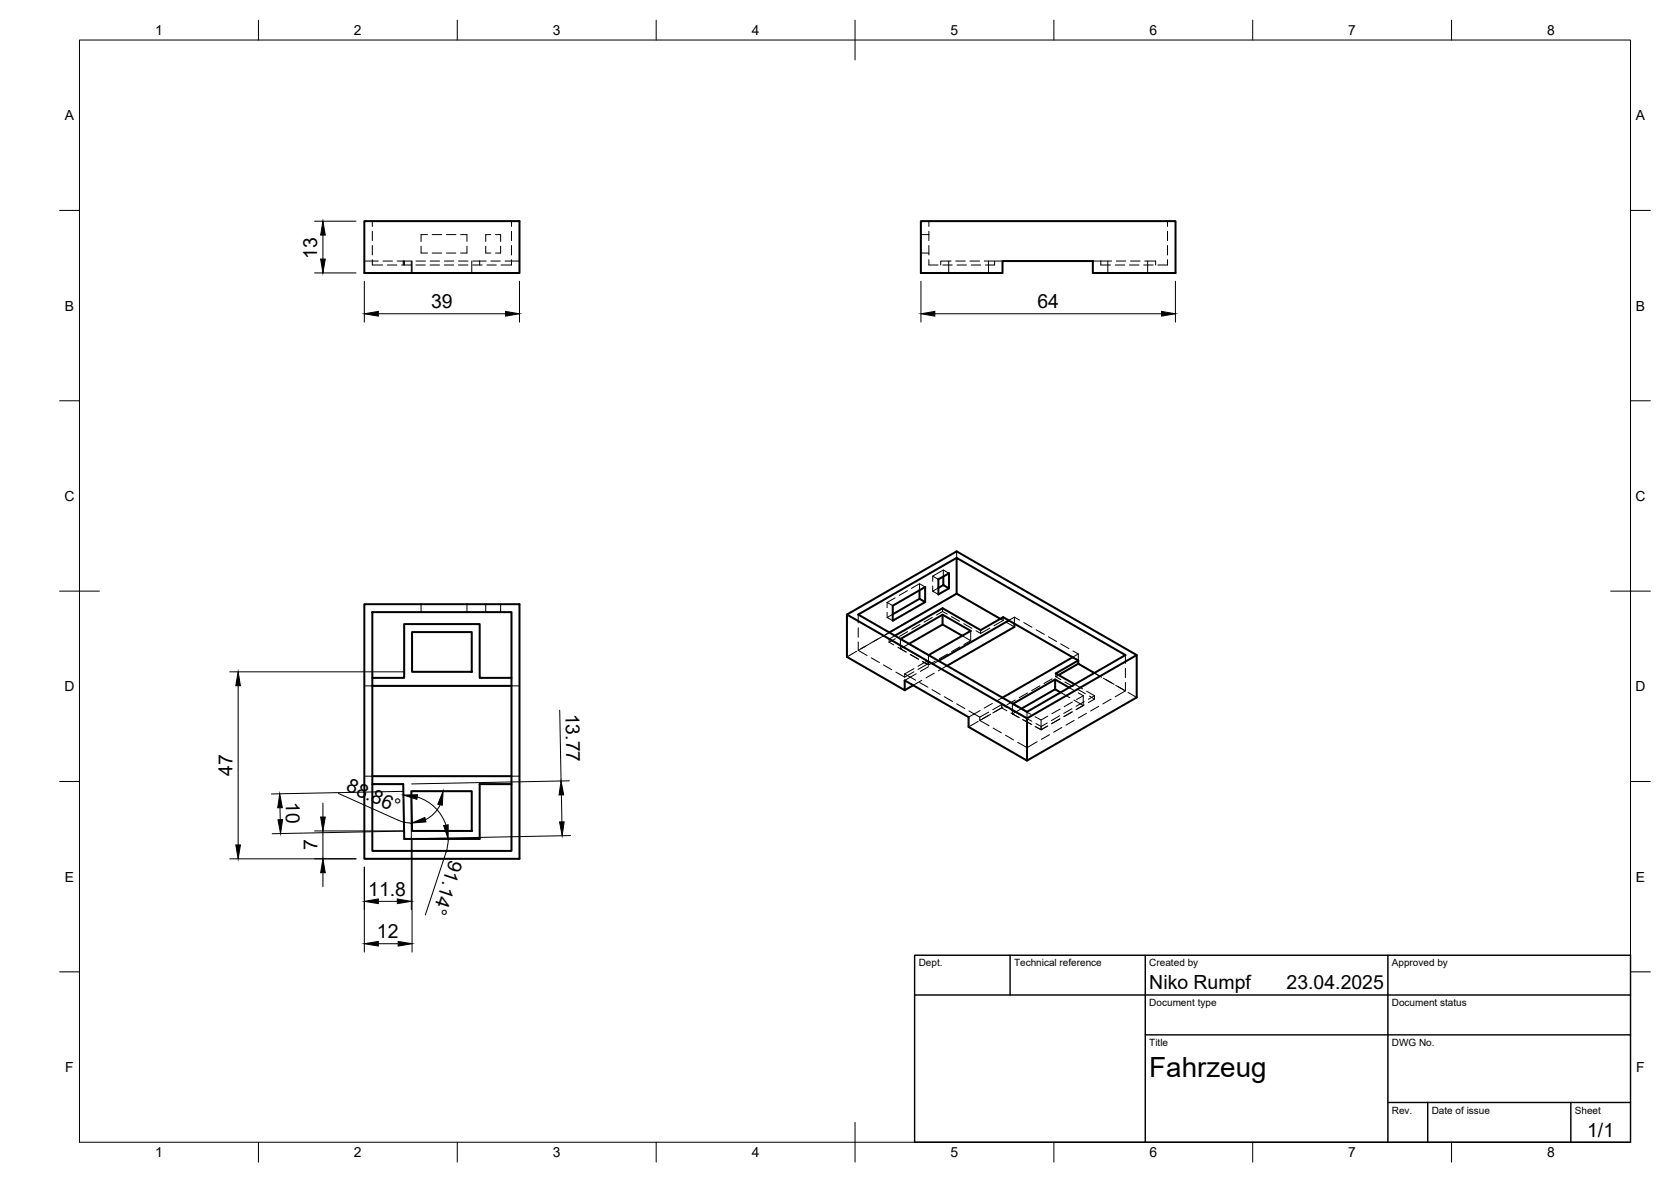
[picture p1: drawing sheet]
<svg xmlns="http://www.w3.org/2000/svg" width="420mm" height="297mm" viewBox="0 0 420 297" stroke-linecap="round" stroke-linejoin="round" font-family="sans-serif">
<!-- layer: Hidden -->
<g fill="none" stroke="#000" stroke-width=".25">
<path d="M93.6 55.6v1.3M93.6 58.1v2.4M107.5 59h-1.6v1.7M108.7 59h2.4M112.2 59h2.4M115.8 59h1.6v1.7M123.4 59h-1.3v1.7M124.6 59h1.3v1.7M128.6 55.6v1.3M128.6 58.1v2.4M231.5 59h2.1M233.6 55.6v1.3"/>
<path d="M233.6 58.1v2.4M293.6 55.6v1.3M293.6 58.1v2.4M91.6 65.6h3.5M93.6 65.3v1.3h2.6M93.6 61.7v2.4M96.3 65.6h2.4M97.4 66.6h2.4M99.9 65.6h1.5M101 66.6h2.4M101.4 65.6h.2v1v-1h1.8v3M101.4 65.6v1"/>
<path d="M103.6 65.6v3M104.6 66.6h2.4M104.6 65.6h2.4M105.9 61.9v1.7h1.6M108.1 66.6h2.4M108.2 65.6h2.3M108.7 63.6h2.4M111.7 66.6h2.4M111.7 65.6h2.4M112.2 63.6h2.4M115.3 66.6h2.4M115.3 65.6h2.4"/>
<path d="M117.4 61.9v1.7h-1.6M118.6 65.6v3M118.9 66.6h2.3M118.9 65.6h3.3M120.6 65.6v1M122.1 61.9v1.7h1.3M122.4 66.6h2.4M123.4 65.6h2.4M125.9 61.9v1.7h-1.3M127 65.6h3.6M128.6 65.3v1.3h-2.6M128.6 61.7v2.4"/>
<path d="M231.5 63.6h2.1M233.6 65.3v1.3h2.3M233.6 61.7v2.4M237 66.6h2.4M238.5 65.6v3M239.1 65.6h-2.6v1M240.3 65.6h2.4M240.6 66.6h2.4M243.9 65.6h2.4M244.2 66.6h2.4M247.5 65.6h2.6v1h-2.3M248.6 65.6v3"/>
<path d="M250.1 65.6h2M274.8 65.6h4.7M276.8 65.6v1h2.4M278.6 65.6v3M280.4 66.6h2.4M280.7 65.6h2.4M284 66.6h2.4M284.3 65.6h2.4M287.6 66.6h2.3M287.8 65.6h2.8v1M288.6 65.6v3M293.6 65.3v1.3h-2.5"/>
<path d="M293.6 61.7v2.4M240.5 138.6v1.6M105.9 151.8v2M117.4 151.8v2M122.1 151.8v2M125.9 151.8v2M215.8 154.4v2.2M215.8 157.8v2.3M223.1 151.4v1.3M223.1 153.9v1.3M223.1 151.4l1.4 .8M224.5 154.4l-1.4 .8 1.4 .8"/>
<path d="M224.7 158.3l-2.9 1.7M225 159.8l-1.4 .8M225.1 150.2l-2 1.2M227.8 156.5l-2.1 1.2M228.2 148.4l-2.1 1.2M228.2 158.7l-2 1.2M230.9 154.8l-2.1 1.1M231.2 146.7v1.6M231.3 156.9l-2 1.2M232.6 147.5l-1.4-.8-2 1.2M234 153l-2.1 1.2M234.4 155.2l-2.1 1.1"/>
<path d="M234.5 144.8v1.3M234.5 147.3v1.3M234.5 144.8l1.4 .8M235.9 147.8l-1.4 .8 1.4 .8M237 153.7l-1.5 .9M237 153.7l1.2 .6M237 152.9v.8M237.1 151.2l-2.1 1.2M237.2 143.2v1.7M238.6 144.1l-1.4-.9-2.7 1.6M239.2 154.9l2.1 1.2M240.5 149.2h.1"/>
<path d="M242 159.8l2.1 1.2-1.7 1M242.3 156.7l2.1 1.2M242.7 150.4l-2.2-1.2-2.4 1.4M243.7 151l2 1.2M244.1 158.5v2.5M245.4 158.5l1.2 .7M246.6 158.4v.8M246.8 152.8l2 1.2M248.9 157.8l-2.3 1.4M249.9 154.6l2 1.2M251.5 155.5l.7 .4M252.2 155.9l-2.3 1.4"/>
<path d="M252.2 155.1v.8M253 156.3l2.1 1.3M255.1 155.1l-1.5 .8M255.1 155.1l1.3 .8M255.1 155.1v1.6M257.4 156.4l2.1 1.2M260.5 158.2l2.1 1.2M91.6 172.4h2M128.6 172.4h2M215.4 163.7l-2.4 1.4M215.8 163.4l2.2 1.3M215.8 161.3v2.1"/>
<path d="M217.6 162.4l-1.8 1M218.5 161.9l-2.1 1.2M219.1 165.3l2 1.2M221.6 160.1l-2.9 1.7M222.1 167.1l2.1 1.2M223.6 161.4l1.1 .7M223.6 160.6v.8M223.6 160.6l1.1 .7M225.1 160.5l-1.5 .9M225.3 168.9l2.2 1.3M225.8 161.8l2 1.3M227.5 169.4v.8"/>
<path d="M227.5 169.4l1.4 .8M227.9 161.4l-1.5-.8v2.4M228.6 161.8l-2.2 1.2 1.5 .9-2.1-1.2M228.9 164.5l2 1.1M228.9 163.6l2 1.2M228.9 170.2l-1.4 .8M228.9 170.2l1.3 .7M228.9 164.5l2.1 1.2M228.9 162l2.1 1.2M229.8 168.8l-2.3 1.4M229.8 168l-2.3 1.4M230.4 169.3l-1.5 .9"/>
<path d="M231.2 171.5l2.1 1.2M231.8 170.9l-2.2 1.3M232 166.3l1.1 .6M232 165.4l1.1 .7M232 163.8l1.5 .8v2.5M232 166.3l1.5 .8M233.1 166.9l-2.3 1.3M233.1 166.1v.8M233.1 166.1l-2.3 1.3M233.5 167.5l-2.1 1.2M234.3 173.3l2.1 1.2M234.9 169.2l-2.1 1.2"/>
<path d="M235.2 166.1l-1.7 1M236 166.1l-1.5 .8M237.4 175.1l2.1 1.2M238.1 167.3l-2.2 1.3M238.3 164.4l-2.1 1.2M240.5 176.9l2.1 1.2M241.4 162.6l-2.1 1.2M243.6 178.7l1.3 .7M244.9 179.4l-1.4 .8M244.9 179.4l1.5 .8M246.4 178.6l-1.5 .8M248.6 179.8l-2.2 1.2v-.8"/>
<path d="M248.6 179l-2.2 1.2M249.1 179.5l-2.1 1.2M249.5 176.8l-2 1.2M251.9 177.1v.8l1.3 .7M251.9 177.1l1.3 .7M251.9 177.1l-2.3 1.3M251.9 177.9l-2.3 1.3M252.1 175.3l-1.5 .9M252.2 177.7l-2.1 1.2M254.2 179.2l2.1 1.1M254.2 178.4l2.1 1.1M254.6 177v2.4"/>
<path d="M254.7 176.9l-.1 .1 1.5 .8M255.3 175.9l-2.1 1.2M256.9 178.1l-2.3 1.3 1.5 .9M257.1 178.4l2.1 1.1M258.2 178.9v1.6M258.4 174.1l-2.1 1.2M261.5 172.4l-2.1 1.2M263.5 180l-1.7 .9-1.6-.8M263.6 160l2.1 1.2M264.6 170.6l-2.1 1.2M265.5 169.2v.9M265.5 170.1l1.2 .7"/>
<path d="M266.2 169.6l-.7 .5M266.4 179.9l-2 1.2M266.6 178.2l-2.1 1.2M266.7 174l2.3 1.4M266.7 161.8l2.1 1.2M267.7 168.8l-2.1 1.2M267.8 171.4l2 1.2M268.8 172.8l1.3 .7M269.5 178.9l-2 1.2M269.5 178.1l-2 1.2M269.6 178.9l-2 1.2M269.6 176.4l-2 1.2"/>
<path d="M269.8 163.6l1.3 .7M270 175.9l2.4 1.4-1.7 1M270.2 172l2 1.1M270.8 173.2l2.1 1.1M271.1 174.1l1.3 .7M271.1 166.8h.1M271.1 166.8l2.2 1.2M271.1 164.3l-1.4 .9M271.1 164.3v1.7M271.1 166.8l-2.4 1.4M272.4 174.8l-1.7 1M272.4 174.8v2.5"/>
<path d="M272.6 177.2l-2 1.1M272.6 176.3l-2 1.2M273.2 179.3l-2.1 1.2M273.2 173.7l2 1.1M274.3 168.6l2.1 1.2M275.2 169.1l1.8 1.1M275.2 174.8v.9l-1.3-.8M275.2 175.7l-1.5 .9M275.2 174.8l-1.5 .9M276.3 177.5l-2.1 1.2M277.4 170.4l2.7 1.6M279.4 175.7l-2.1 1.2"/>
<path d="M280.5 172.2l2.5 1.4M283 173.6l-2.6 1.5M283 164.6v2.1M283 167.9v2.4M283 171.5v2.1M283.6 174l2.2 1.3M91.6 195.1h2M128.6 195.1h2M246 181.3l-2.5 1.4M246.4 181l2.3 1.4M249.7 183l2.1 1.2M252.8 184.7l2.1 1.3"/>
<path d="M257.1 180.8l2.1 1.2M257.3 180.9l2.1 1.2M257.3 180.1l2.1 1.2M260.2 182.6l1.6 .8M260.5 181.8l1.3 .8M260.8 186.4l-2.6 1.5-2.3-1.4M261.8 180.9v2.5M261.8 182.6v.8l-1.3-.7M263.3 181.7l-1.5 .9M263.5 182.4l-1.7 1M263.9 184.6l-2.1 1.2M266.4 180.7l-2 1.2"/>
<path d="M266.6 180.6l-2.1 1.2M267 182.8l-2.1 1.2M270.1 181l-2.1 1.2"/>
</g>
<!-- layer: Visible -->
<g fill="none" stroke="#000" stroke-width=".51">
<path d="M91.6 55.6h39v13h-39zM231.5 55.6h64.1v13h-20.8v-3h-22.7v3h-20.6zM91.6 151.8h39v64h-39zM93.6 153.8h35v60h-35zM103.6 158.8h15v10h-15zM213 154.4l27.5-15.8 45.3 26v10.7l-27.6 15.8-14.7-8.4v-2.5l-16-9.2v2.4M231.2 148.3v2.2l1.4 .8-8.1 4.7v-3.8l8.1-4.7v3.8M231.2 150.5l-6.7 3.9M237 154.5v2.4M237.2 144.9v2.1l1.4 .9-2.7 1.5v-3.8l2.7-1.5v3.8M237.2 147l-1.3 .8M240.5 140.2l-24.7 14.2 42.4 24.5 24.8-14.3-42.5-24.4v9"/>
<path d="M240.5 149.2l11 6.3M240.5 149.2l-16.9 9.7M242 159.8l-5-2.9-8.4 4.9M253.6 155.9l-1.4-.8-5.6 3.3-9.6-5.5-12 6.9M253.6 155.9l16.1 9.3M253.6 155.9l-17.6 10.2M255.1 156.7v.9l-17 9.7M93.6 170.4h8v-13.6h19v13.6h8M93.6 172.4h35M226.4 160.6l10.6-6.1 7.1 4-10.6 6.1M227.5 173.4l-14.5-8.3v-10.7l45.2 26.1v10.6M229.6 172.2l-2.1 1.2"/>
<path d="M265.3 170.8v2.4M266.2 169.6l4.9-2.8v-.8l-5.6 3.2 4.7 2.8M266.7 174l-1.4-.8-8.4 4.9M268.8 172.8l-3.5-2-10.6 6.1M269.7 165.2l-17.6 10.1M269.7 165.2l1.4 .8M271.1 166.8l4.1 2.3M285.8 164.6l-27.6 15.9M93.6 197h7.8l.2 13.8h19v-13.8h8M93.6 195.1h35M103.4 198.8h15.2v10h-15z"/>
</g>
<!-- layer: BORDER -->
<g fill="none" stroke="#000" stroke-width=".25">
<path d="M20 10.1h390v276.9h-390zM65 5.1v5M115 5.1v5M165 5.1v5M215 5.1v10M265 5.1v5M315 5.1v5M365 5.1v5M15 52.9h5M410 52.9h5M15 100.7h5M410 100.7h5"/>
<path d="M15 148.6h10M405 148.6h10M15 196.4h5M410 196.4h5M15 244.2h5M410 244.2h5M65 287v5M115 287v5M165 287v5M215 282.1v9.9M265 287v5M315 287v5"/>
<path d="M365 287v5"/>
</g>
<!-- layer: TITLEBLOCK -->
<path d="M230 240.1h180v46.9h-180zM230 250h180M254 240.1v9.9M288 240.1v46.9M349 240.1v46.9M288 260.1h122M349 277.1h61M359 277.1v9.9M395 277.1v9.9" fill="none" stroke="#000" stroke-width=".36"/>
<!-- layer: FD_Dimensions -->
<g fill="none" stroke="#000" stroke-width=".25">
<path d="M79.1 55.6h10.4M81.2 59.1v6M79.1 68.6h10.4M91.6 70.7v10.2M95.1 78.9h32M130.6 70.7v10.2M231.6 70.7v10.2M235.1 78.9h57M295.6 70.7v10.2M57.8 168.8h43.7M59.9 172.3v40M140.7 178.5l.4 17.8"/>
<path d="M85.1 199.4l15.6 6.9 1.7 .5h1.2M101.3 198.9l-33.1 .6M141.2 199.8l.1 6.7M143.2 196.2l-39.7 .8M57.8 215.8h31.7M70.4 203l.1 3M79.1 208.8h22.4M81.2 201.8v3.5M81.2 208.8v7M81.2 219.3v3.5M91.6 217.9v21.4M101.5 208.9l-33.1 .6"/>
<path d="M103.4 200.9v27.7M103.6 210.9v28.4M104.9 200.3a11 11 0 0 1 7.2 7.1M110.7 202.2a8 8 0 0 1-3.7 3.8M112.7 210.8l-.4 2.9-5.3 16.2M143.4 210l-39.6 .8M95.1 237.2h5M95.1 226.5h4.8"/>
</g>
<g fill="#000" stroke="#000" stroke-width=".25">
<path d="M81.2 55.6l.6 3.5h-1.2zM80.6 65.1h1.2l-.6 3.5zM91.6 78.9l3.5-.6v1.1zM127.1 78.3l3.5 .6-3.5 .5zM231.6 78.9l3.5-.6v1.1zM292.1 78.3l3.5 .6-3.5 .5zM59.9 168.8l.6 3.5h-1.2zM141.1 196.3l.6 3.5h-1.1zM59.3 212.3h1.2l-.6 3.5zM70.3 199.5l.7 3.5h-1.2zM69.9 206h1.2l-.6 3.5zM81.2 215.8l.6 3.5h-1.2z"/>
<path d="M80.6 205.3h1.2l-.6 3.5zM101.4 199.8l3.6-.1-.2 1.2zM103.6 206.8l3.2-1.4 .3 1.2zM111.4 198.8l-.2 3.6-1.1-.3zM111.5 207.5l1.2-.2v3.5zM140.7 206.6l1.2-.1-.5 3.5zM91.6 237.2l3.5-.6v1.2zM91.6 226.5l3.5-.6v1.2zM99.9 225.9l3.5 .6-3.5 .6zM100.1 236.6l3.5 .6-3.5 .6z"/>
</g>
<text font-size="7" x="289" y="270.6">Fahrzeug</text>
<g font-size="4.9">
<text x="79.7" y="65" transform="rotate(-90 79.7 65)">13</text>
<text x="108.4" y="77.4">39</text>
<text x="260.9" y="77.4">64</text>
<text x="142.2" y="179.3" transform="rotate(89 142.2 179.3)">13.77</text>
<text x="58.5" y="195" transform="rotate(-90 58.5 195)">47</text>
<text x="71.8" y="201.6" transform="rotate(89 71.8 201.6)">10</text>
<text x="86.8" y="198.6" transform="rotate(24 86.8 198.6)">88.86°</text>
<text x="79.8" y="213.7" transform="rotate(-90 79.8 213.7)">7</text>
<text x="113.1" y="215.9" transform="rotate(108 113.1 215.9)">91.14°</text>
<text x="92.6" y="225.1">11.8</text>
<text x="94.8" y="235.8">12</text>
<text x="289" y="248.5">Niko Rumpf</text>
<text x="323.5" y="248.5">23.04.2025</text>
<text x="399.1" y="285.7">1/1</text>
</g>
<g font-size="3.5">
<text x="39" y="8.8">1</text>
<text x="89" y="8.8">2</text>
<text x="139" y="8.8">3</text>
<text x="189" y="8.8">4</text>
<text x="239" y="8.8">5</text>
<text x="289" y="8.8">6</text>
<text x="339" y="8.8">7</text>
<text x="389" y="8.8">8</text>
<text x="16.3" y="30.2">A</text>
<text x="411.3" y="30.2">A</text>
<text x="16.3" y="78">B</text>
<text x="411.3" y="78">B</text>
<text x="16.2" y="125.9">C</text>
<text x="411.2" y="125.9">C</text>
<text x="16.2" y="173.7">D</text>
<text x="411.2" y="173.7">D</text>
<text x="16.3" y="221.6">E</text>
<text x="411.3" y="221.6">E</text>
<text x="16.4" y="269.4">F</text>
<text x="411.4" y="269.4">F</text>
<text x="39" y="290.8">1</text>
<text x="89" y="290.8">2</text>
<text x="139" y="290.8">3</text>
<text x="189" y="290.8">4</text>
<text x="239" y="290.8">5</text>
<text x="289" y="290.8">6</text>
<text x="339" y="290.8">7</text>
<text x="389" y="290.8">8</text>
</g>
<g font-size="2.5">
<text x="231" y="242.9">Dept.</text>
<text x="255" y="242.9">Technical reference</text>
<text x="289" y="242.9">Created by</text>
<text x="350" y="242.9">Approved by</text>
<text x="289" y="252.8">Document type</text>
<text x="350" y="252.8">Document status</text>
<text x="289" y="262.9">Title</text>
<text x="350" y="262.9">DWG No.</text>
<text x="350" y="279.9">Rev.</text>
<text x="360" y="279.9">Date of issue</text>
<text x="396" y="279.9">Sheet</text>
</g>
</svg>
